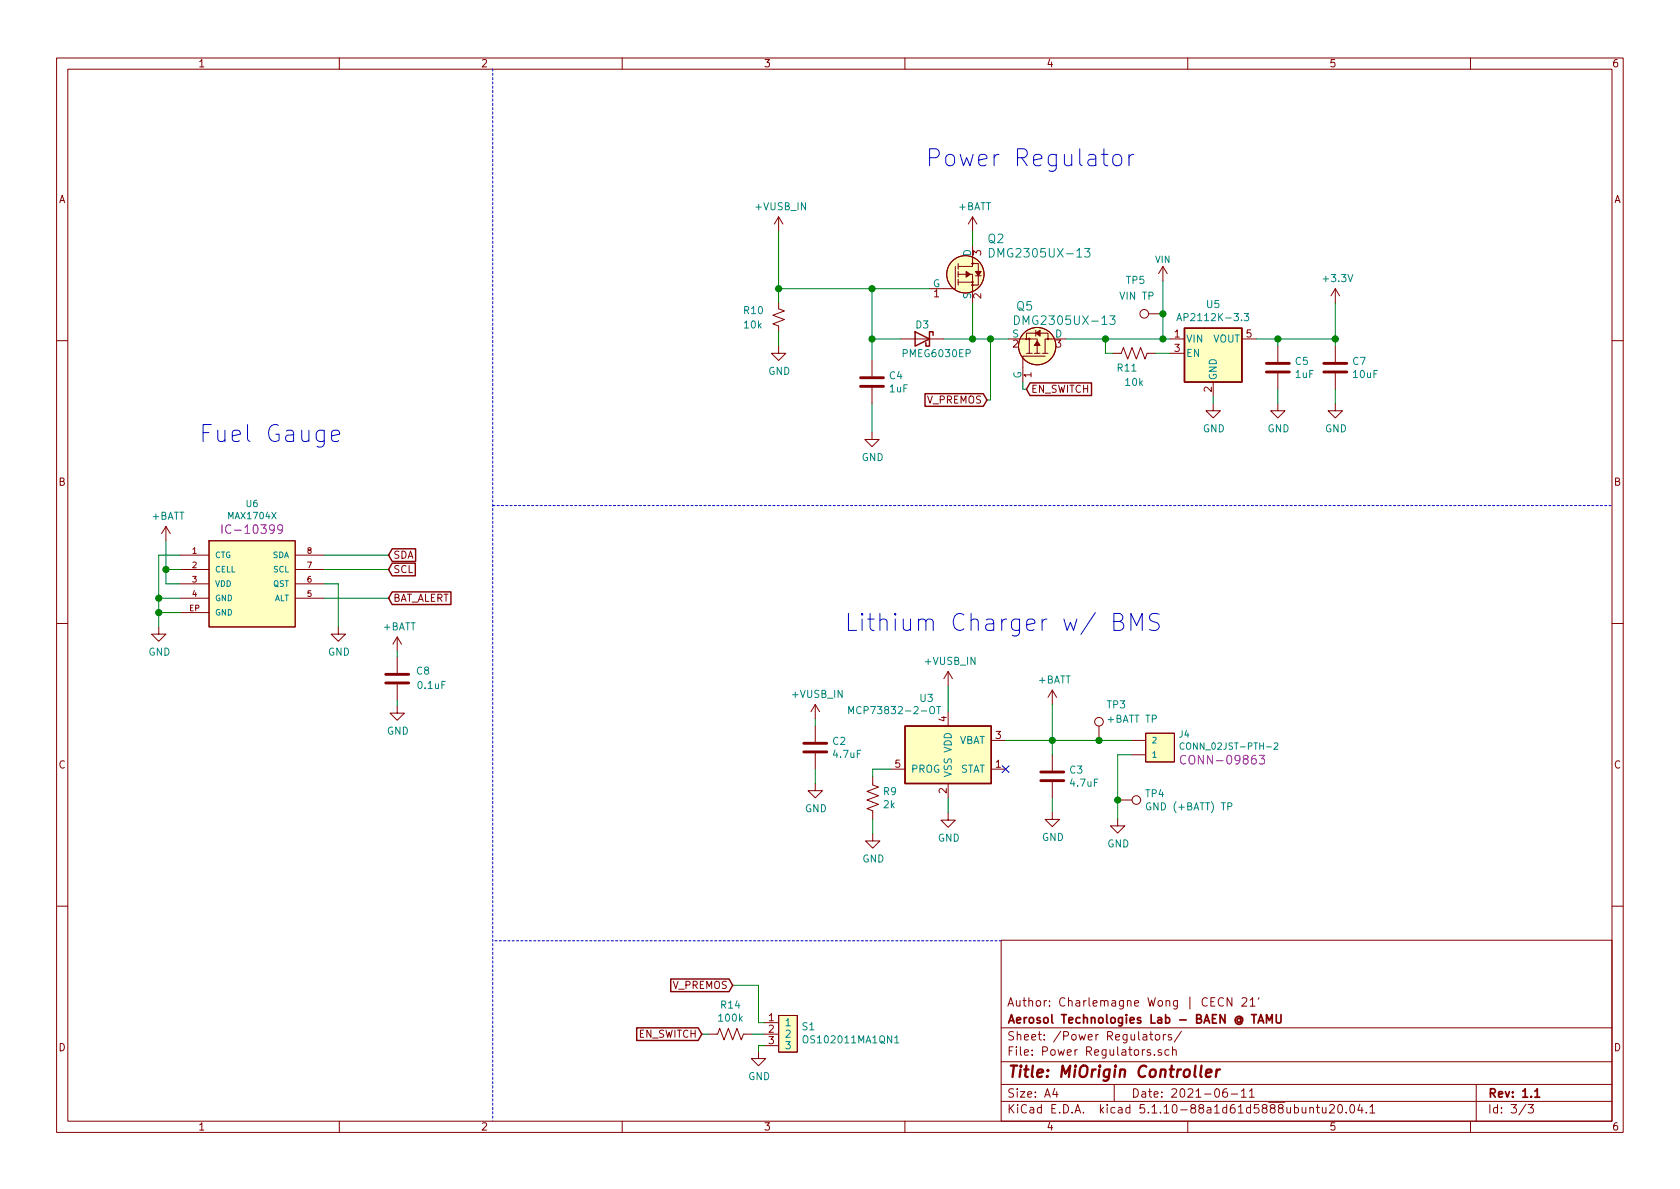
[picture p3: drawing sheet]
EESchema Schematic File Version 4
EELAYER 30 0
EELAYER END
$Descr A4 11693 8268
encoding utf-8
Sheet 3 3
Title "MiOrigin Controller"
Date "2021-06-11"
Rev "1.1"
Comp "Aerosol Technologies Lab - BAEN @ TAMU"
Comment1 "Author: Charlemagne Wong | CECN 21'"
Comment2 ""
Comment3 ""
Comment4 ""
$EndDescr
$Comp
L dk_Transistors-FETs-MOSFETs-Single:DMG2305UX-13 Q?
U 1 1
P 6770 1900
AR Path="/60D9F76A" Ref="Q?"  Part="1" 
AR Path="/60D841D7/60D9F76A" Ref="Q2"  Part="1" 
F 0 "Q2" H 6870 2150 60  0000 L CNN
F 1 "DMG2305UX-13" H 6870 2050 60  0000 L CNN
F 2 "digikey-footprints:SOT-23-3" H 6970 2100 60  0001 L CNN
F 3 "https://www.diodes.com/assets/Datasheets/DMG2305UX.pdf" H 6970 2200 60  0001 L CNN
F 4 "DMG2305UX-13DICT-ND" H 6970 2300 60  0001 L CNN "Digi-Key_PN"
F 5 "DMG2305UX-13" H 6970 2400 60  0001 L CNN "MPN"
F 6 "Discrete Semiconductor Products" H 6970 2500 60  0001 L CNN "Category"
F 7 "Transistors - FETs, MOSFETs - Single" H 6970 2600 60  0001 L CNN "Family"
F 8 "https://www.diodes.com/assets/Datasheets/DMG2305UX.pdf" H 6970 2700 60  0001 L CNN "DK_Datasheet_Link"
F 9 "/product-detail/en/diodes-incorporated/DMG2305UX-13/DMG2305UX-13DICT-ND/4251589" H 6970 2800 60  0001 L CNN "DK_Detail_Page"
F 10 "MOSFET P-CH 20V 4.2A SOT23" H 6970 2900 60  0001 L CNN "Description"
F 11 "Diodes Incorporated" H 6970 3000 60  0001 L CNN "Manufacturer"
F 12 "Active" H 6970 3100 60  0001 L CNN "Status"
F 13 "https://www.digikey.com/en/products/detail/yangzhou-yangjie-electronic-technology-co-ltd/YJL2301C-F2-0000HF/13911895" H 6770 1900 50  0001 C CNN "DigiKey(Alt)"
	1    6770 1900
	1    0    0    -1  
$EndComp
$Comp
L Diode:PMEG6030EP D?
U 1 1
P 6420 2350
AR Path="/60D9F770" Ref="D?"  Part="1" 
AR Path="/60D841D7/60D9F770" Ref="D3"  Part="1" 
F 0 "D3" H 6420 2450 50  0000 C CNN
F 1 "PMEG6030EP" H 6320 2250 50  0000 C CNN
F 2 "Diode_SMD:D_SOD-128" H 6420 2175 50  0001 C CNN
F 3 "https://assets.nexperia.com/documents/data-sheet/PMEG6030EP.pdf" H 6420 2350 50  0001 C CNN
F 4 "https://www.digikey.com/en/products/detail/nexperia-usa-inc/PMEG6030EP-115/2296186" H 6420 2350 50  0001 C CNN "DigiKey"
F 5 "PMEG6030EP,115" H 6420 2350 50  0001 C CNN "MPN"
	1    6420 2350
	-1   0    0    -1  
$EndComp
$Comp
L Device:R_Small_US R?
U 1 1
P 5420 2200
AR Path="/60D9F787" Ref="R?"  Part="1" 
AR Path="/60D841D7/60D9F787" Ref="R10"  Part="1" 
F 0 "R10" H 5170 2250 50  0000 L CNN
F 1 "10k" H 5170 2150 50  0000 L CNN
F 2 "Resistor_SMD:R_0603_1608Metric" H 5420 2200 50  0001 C CNN
F 3 "~" H 5420 2200 50  0001 C CNN
F 4 "https://www.digikey.com/en/products/detail/yageo/RC0603JR-0710KL/726700" H 5420 2200 50  0001 C CNN "DigiKey"
	1    5420 2200
	1    0    0    -1  
$EndComp
$Comp
L power:GND #PWR?
U 1 1
P 5420 2400
AR Path="/60D9F78D" Ref="#PWR?"  Part="1" 
AR Path="/60D841D7/60D9F78D" Ref="#PWR0112"  Part="1" 
F 0 "#PWR0112" H 5420 2150 50  0001 C CNN
F 1 "GND" H 5425 2227 50  0000 C CNN
F 2 "" H 5420 2400 50  0001 C CNN
F 3 "" H 5420 2400 50  0001 C CNN
	1    5420 2400
	1    0    0    -1  
$EndComp
Wire Wire Line
	5420 2300 5420 2400
$Comp
L Device:C C?
U 1 1
P 6070 2650
AR Path="/60D9F796" Ref="C?"  Part="1" 
AR Path="/60D841D7/60D9F796" Ref="C4"  Part="1" 
F 0 "C4" H 6185 2696 50  0000 L CNN
F 1 "1uF" H 6185 2605 50  0000 L CNN
F 2 "Capacitor_SMD:C_0603_1608Metric" H 6108 2500 50  0001 C CNN
F 3 "" H 6070 2650 50  0001 C CNN
F 4 "https://www.digikey.com/en/products/detail/kemet/C0603C105K4RACAUTO/8635831" H 6070 2650 50  0001 C CNN "DigiKey"
	1    6070 2650
	1    0    0    -1  
$EndComp
$Comp
L power:GND #PWR?
U 1 1
P 6070 3000
AR Path="/60D9F79E" Ref="#PWR?"  Part="1" 
AR Path="/60D841D7/60D9F79E" Ref="#PWR0113"  Part="1" 
F 0 "#PWR0113" H 6070 2750 50  0001 C CNN
F 1 "GND" H 6075 2827 50  0000 C CNN
F 2 "" H 6070 3000 50  0001 C CNN
F 3 "" H 6070 3000 50  0001 C CNN
	1    6070 3000
	1    0    0    -1  
$EndComp
Wire Wire Line
	7695 2450 7695 2350
Wire Wire Line
	7695 2350 7420 2350
$Comp
L power:+BATT #PWR?
U 1 1
P 6770 1600
AR Path="/60D9F7B9" Ref="#PWR?"  Part="1" 
AR Path="/60D841D7/60D9F7B9" Ref="#PWR0115"  Part="1" 
F 0 "#PWR0115" H 6770 1450 50  0001 C CNN
F 1 "+BATT" H 6785 1773 50  0000 C CNN
F 2 "" H 6770 1600 50  0001 C CNN
F 3 "" H 6770 1600 50  0001 C CNN
	1    6770 1600
	1    0    0    -1  
$EndComp
Text Notes 6440 1160 0    118  ~ 0
Power Regulator
$Comp
L SparkFun-IC-Power:MAX1704X U?
U 1 1
P 1755 4055
AR Path="/60D9F7EA" Ref="U?"  Part="1" 
AR Path="/60D841D7/60D9F7EA" Ref="U6"  Part="1" 
F 0 "U6" H 1755 4615 45  0000 C CNN
F 1 "MAX1704X" H 1755 4531 45  0000 C CNN
F 2 "MAX17048G_T10:SON50P200X200X80-9N" H 1755 4455 20  0001 C CNN
F 3 "" H 1755 4055 60  0001 C CNN
F 4 "IC-10399" H 1755 4436 60  0000 C CNN "Field4"
F 5 "https://www.digikey.com/en/products/detail/maxim-integrated/MAX17048G-T10/3758921" H 1755 4055 50  0001 C CNN "DigiKey"
F 6 "MAX17048G+T10" H 1755 4055 50  0001 C CNN "MPN"
	1    1755 4055
	1    0    0    -1  
$EndComp
Text GLabel 2705 3855 2    50   Input ~ 0
SDA
Text GLabel 2705 3955 2    50   Input ~ 0
SCL
$Comp
L power:GND #PWR?
U 1 1
P 1105 4355
AR Path="/60D9F7F5" Ref="#PWR?"  Part="1" 
AR Path="/60D841D7/60D9F7F5" Ref="#PWR0119"  Part="1" 
F 0 "#PWR0119" H 1105 4105 50  0001 C CNN
F 1 "GND" H 1110 4182 50  0000 C CNN
F 2 "" H 1105 4355 50  0001 C CNN
F 3 "" H 1105 4355 50  0001 C CNN
	1    1105 4355
	1    0    0    -1  
$EndComp
Wire Wire Line
	1105 4355 1105 4255
Wire Wire Line
	1105 4155 1255 4155
Wire Wire Line
	1255 4255 1105 4255
Connection ~ 1105 4255
Wire Wire Line
	1105 4255 1105 4155
Wire Wire Line
	1105 4155 1105 3855
Wire Wire Line
	1105 3855 1255 3855
Connection ~ 1105 4155
Wire Wire Line
	1155 3755 1155 3955
Wire Wire Line
	1155 4055 1255 4055
Wire Wire Line
	1255 3955 1155 3955
Connection ~ 1155 3955
Wire Wire Line
	1155 3955 1155 4055
$Comp
L power:GND #PWR?
U 1 1
P 2355 4355
AR Path="/60D9F809" Ref="#PWR?"  Part="1" 
AR Path="/60D841D7/60D9F809" Ref="#PWR0120"  Part="1" 
F 0 "#PWR0120" H 2355 4105 50  0001 C CNN
F 1 "GND" H 2360 4182 50  0000 C CNN
F 2 "" H 2355 4355 50  0001 C CNN
F 3 "" H 2355 4355 50  0001 C CNN
	1    2355 4355
	1    0    0    -1  
$EndComp
Wire Wire Line
	2355 4355 2355 4055
Wire Wire Line
	2355 4055 2255 4055
$Comp
L power:+BATT #PWR?
U 1 1
P 2765 4525
AR Path="/60D9F817" Ref="#PWR?"  Part="1" 
AR Path="/60D841D7/60D9F817" Ref="#PWR0121"  Part="1" 
F 0 "#PWR0121" H 2765 4375 50  0001 C CNN
F 1 "+BATT" H 2780 4698 50  0000 C CNN
F 2 "" H 2765 4525 50  0001 C CNN
F 3 "" H 2765 4525 50  0001 C CNN
	1    2765 4525
	1    0    0    -1  
$EndComp
$Comp
L power:GND #PWR?
U 1 1
P 2765 4905
AR Path="/60D9F81F" Ref="#PWR?"  Part="1" 
AR Path="/60D841D7/60D9F81F" Ref="#PWR0122"  Part="1" 
F 0 "#PWR0122" H 2765 4655 50  0001 C CNN
F 1 "GND" H 2770 4732 50  0000 C CNN
F 2 "" H 2765 4905 50  0001 C CNN
F 3 "" H 2765 4905 50  0001 C CNN
	1    2765 4905
	1    0    0    -1  
$EndComp
Text Notes 2390 3080 2    118  ~ 0
Fuel Gauge
$Comp
L power:+BATT #PWR?
U 1 1
P 1155 3755
AR Path="/60D9F82F" Ref="#PWR?"  Part="1" 
AR Path="/60D841D7/60D9F82F" Ref="#PWR0123"  Part="1" 
F 0 "#PWR0123" H 1155 3605 50  0001 C CNN
F 1 "+BATT" H 1170 3928 50  0000 C CNN
F 2 "" H 1155 3755 50  0001 C CNN
F 3 "" H 1155 3755 50  0001 C CNN
	1    1155 3755
	1    0    0    -1  
$EndComp
$Comp
L Device:C C?
U 1 1
P 5675 5195
AR Path="/60DC1187" Ref="C?"  Part="1" 
AR Path="/60D841D7/60DC1187" Ref="C2"  Part="1" 
F 0 "C2" H 5790 5241 50  0000 L CNN
F 1 "4.7uF" H 5790 5150 50  0000 L CNN
F 2 "Capacitor_SMD:C_0805_2012Metric" H 5713 5045 50  0001 C CNN
F 3 "" H 5675 5195 50  0001 C CNN
F 4 "https://www.digikey.com/en/products/detail/kemet/C0805C475K4RACTU/3317621" H 5675 5195 50  0001 C CNN "DigiKey"
	1    5675 5195
	1    0    0    -1  
$EndComp
$Comp
L power:GND #PWR?
U 1 1
P 5675 5445
AR Path="/60DC118F" Ref="#PWR?"  Part="1" 
AR Path="/60D841D7/60DC118F" Ref="#PWR0124"  Part="1" 
F 0 "#PWR0124" H 5675 5195 50  0001 C CNN
F 1 "GND" H 5680 5272 50  0000 C CNN
F 2 "" H 5675 5445 50  0001 C CNN
F 3 "" H 5675 5445 50  0001 C CNN
	1    5675 5445
	1    0    0    -1  
$EndComp
$Comp
L power:GND #PWR?
U 1 1
P 6600 5650
AR Path="/60DC1195" Ref="#PWR?"  Part="1" 
AR Path="/60D841D7/60DC1195" Ref="#PWR0125"  Part="1" 
F 0 "#PWR0125" H 6600 5400 50  0001 C CNN
F 1 "GND" H 6605 5477 50  0000 C CNN
F 2 "" H 6600 5650 50  0001 C CNN
F 3 "" H 6600 5650 50  0001 C CNN
	1    6600 5650
	1    0    0    -1  
$EndComp
Wire Wire Line
	5675 5345 5675 5445
Wire Wire Line
	5675 4995 5675 5045
$Comp
L Device:R_US R?
U 1 1
P 6075 5545
AR Path="/60DC119E" Ref="R?"  Part="1" 
AR Path="/60D841D7/60DC119E" Ref="R9"  Part="1" 
F 0 "R9" H 6143 5591 50  0000 L CNN
F 1 "2k" H 6143 5500 50  0000 L CNN
F 2 "Resistor_SMD:R_0603_1608Metric" V 6115 5535 50  0001 C CNN
F 3 "~" H 6075 5545 50  0001 C CNN
F 4 "https://www.digikey.com/en/products/detail/yageo/RC0603JR-072KL/726726" H 6075 5545 50  0001 C CNN "DigiKey"
	1    6075 5545
	1    0    0    -1  
$EndComp
Wire Wire Line
	6075 5345 6075 5395
$Comp
L power:GND #PWR?
U 1 1
P 6075 5795
AR Path="/60DC11A6" Ref="#PWR?"  Part="1" 
AR Path="/60D841D7/60DC11A6" Ref="#PWR0126"  Part="1" 
F 0 "#PWR0126" H 6075 5545 50  0001 C CNN
F 1 "GND" H 6080 5622 50  0000 C CNN
F 2 "" H 6075 5795 50  0001 C CNN
F 3 "" H 6075 5795 50  0001 C CNN
	1    6075 5795
	1    0    0    -1  
$EndComp
Wire Wire Line
	6075 5795 6075 5695
$Comp
L power:+BATT #PWR?
U 1 1
P 7325 4895
AR Path="/60DC11AD" Ref="#PWR?"  Part="1" 
AR Path="/60D841D7/60DC11AD" Ref="#PWR0132"  Part="1" 
F 0 "#PWR0132" H 7325 4745 50  0001 C CNN
F 1 "+BATT" H 7340 5068 50  0000 C CNN
F 2 "" H 7325 4895 50  0001 C CNN
F 3 "" H 7325 4895 50  0001 C CNN
	1    7325 4895
	1    0    0    -1  
$EndComp
Wire Wire Line
	7325 4895 7325 5145
$Comp
L Device:C C?
U 1 1
P 7325 5395
AR Path="/60DC11B5" Ref="C?"  Part="1" 
AR Path="/60D841D7/60DC11B5" Ref="C3"  Part="1" 
F 0 "C3" H 7440 5441 50  0000 L CNN
F 1 "4.7uF" H 7440 5350 50  0000 L CNN
F 2 "Capacitor_SMD:C_0805_2012Metric" H 7363 5245 50  0001 C CNN
F 3 "" H 7325 5395 50  0001 C CNN
F 4 "https://www.digikey.com/en/products/detail/kemet/C0805C475K4RACTU/3317621" H 7325 5395 50  0001 C CNN "DigiKey"
	1    7325 5395
	1    0    0    -1  
$EndComp
Wire Wire Line
	7325 5245 7325 5145
Connection ~ 7325 5145
$Comp
L power:GND #PWR?
U 1 1
P 7325 5645
AR Path="/60DC11BD" Ref="#PWR?"  Part="1" 
AR Path="/60D841D7/60DC11BD" Ref="#PWR0133"  Part="1" 
F 0 "#PWR0133" H 7325 5395 50  0001 C CNN
F 1 "GND" H 7330 5472 50  0000 C CNN
F 2 "" H 7325 5645 50  0001 C CNN
F 3 "" H 7325 5645 50  0001 C CNN
	1    7325 5645
	1    0    0    -1  
$EndComp
Wire Wire Line
	7325 5645 7325 5545
Wire Wire Line
	7325 5145 7650 5145
$Comp
L power:GND #PWR?
U 1 1
P 7780 5690
AR Path="/60DC11CC" Ref="#PWR?"  Part="1" 
AR Path="/60D841D7/60DC11CC" Ref="#PWR0134"  Part="1" 
F 0 "#PWR0134" H 7780 5440 50  0001 C CNN
F 1 "GND" H 7785 5517 50  0000 C CNN
F 2 "" H 7780 5690 50  0001 C CNN
F 3 "" H 7780 5690 50  0001 C CNN
	1    7780 5690
	1    0    0    -1  
$EndComp
Wire Wire Line
	7875 5245 7780 5245
Wire Wire Line
	7780 5245 7780 5560
Text Notes 5875 4395 0    118  ~ 0
Lithium Charger w/ BMS
$Comp
L MiOrigin:+VUSB_IN #PWR0137
U 1 1
P 6600 4765
F 0 "#PWR0137" H 6600 4615 50  0001 C CNN
F 1 "+VUSB_IN" H 6615 4938 50  0000 C CNN
F 2 "" H 6600 4765 50  0001 C CNN
F 3 "" H 6600 4765 50  0001 C CNN
	1    6600 4765
	1    0    0    -1  
$EndComp
$Comp
L MiOrigin:+VUSB_IN #PWR0138
U 1 1
P 5675 4995
F 0 "#PWR0138" H 5675 4845 50  0001 C CNN
F 1 "+VUSB_IN" H 5690 5168 50  0000 C CNN
F 2 "" H 5675 4995 50  0001 C CNN
F 3 "" H 5675 4995 50  0001 C CNN
	1    5675 4995
	1    0    0    -1  
$EndComp
Wire Wire Line
	6070 3000 6070 2800
Wire Wire Line
	6470 2000 6070 2000
Wire Wire Line
	6070 2000 5420 2000
Connection ~ 6070 2000
Connection ~ 5420 2000
Wire Wire Line
	5420 2000 5420 2100
Wire Wire Line
	6770 1700 6770 1600
Wire Wire Line
	6770 2100 6770 2350
$Comp
L SparkFun-Connectors:CONN_02JST-PTH-2 J?
U 1 1
P 7975 5245
AR Path="/60DC11C5" Ref="J?"  Part="1" 
AR Path="/60D841D7/60DC11C5" Ref="J4"  Part="1" 
F 0 "J4" H 7747 5390 45  0000 R CNN
F 1 "CONN_02JST-PTH-2" H 7747 5306 45  0000 R CNN
F 2 "Connectors:JST-2-PTH" H 7975 5545 20  0001 C CNN
F 3 "" H 7975 5245 50  0001 C CNN
F 4 "CONN-09863" H 7747 5211 60  0000 R CNN "Field4"
	1    7975 5245
	-1   0    0    -1  
$EndComp
Wire Wire Line
	6070 2000 6070 2350
Wire Wire Line
	6270 2350 6070 2350
Connection ~ 6070 2350
Wire Wire Line
	6070 2350 6070 2500
Wire Wire Line
	6570 2350 6770 2350
Connection ~ 6770 2350
$Comp
L MiOrigin:+VUSB_IN #PWR0136
U 1 1
P 5420 1600
F 0 "#PWR0136" H 5420 1450 50  0001 C CNN
F 1 "+VUSB_IN" H 5435 1773 50  0000 C CNN
F 2 "" H 5420 1600 50  0001 C CNN
F 3 "" H 5420 1600 50  0001 C CNN
	1    5420 1600
	1    0    0    -1  
$EndComp
$Comp
L MiOrigin:OS102011MA1QN1 S1
U 1 1
P 5490 7190
F 0 "S1" H 5578 7244 50  0000 L CNN
F 1 "OS102011MA1QN1" H 5578 7153 50  0000 L CNN
F 2 "MiOrigin:OS102011MA1QN1" H 5490 7190 50  0001 C CNN
F 3 "https://www.ckswitches.com/media/1428/os.pdf" H 5490 7190 50  0001 C CNN
F 4 "https://www.digikey.com/en/products/detail/c-k/OS102011MA1QN1/1981430" H 5490 7190 50  0001 C CNN "DigiKey"
	1    5490 7190
	1    0    0    -1  
$EndComp
Wire Wire Line
	5235 7190 5320 7190
Text GLabel 4885 7190 0    50   Input ~ 0
EN_SWITCH
Wire Wire Line
	4885 7190 4935 7190
Connection ~ 7695 2350
Connection ~ 9295 2350
Wire Wire Line
	9295 2100 9295 2350
$Comp
L power:+3.3V #PWR?
U 1 1
P 9295 2100
AR Path="/60D9F7DF" Ref="#PWR?"  Part="1" 
AR Path="/60D841D7/60D9F7DF" Ref="#PWR0118"  Part="1" 
F 0 "#PWR0118" H 9295 1950 50  0001 C CNN
F 1 "+3.3V" H 9310 2273 50  0000 C CNN
F 2 "" H 9295 2100 50  0001 C CNN
F 3 "" H 9295 2100 50  0001 C CNN
	1    9295 2100
	1    0    0    -1  
$EndComp
Wire Wire Line
	9295 2800 9295 2700
Wire Wire Line
	8895 2700 8895 2800
$Comp
L power:GND #PWR?
U 1 1
P 9295 2800
AR Path="/60D9F7D7" Ref="#PWR?"  Part="1" 
AR Path="/60D841D7/60D9F7D7" Ref="#PWR0117"  Part="1" 
F 0 "#PWR0117" H 9295 2550 50  0001 C CNN
F 1 "GND" H 9300 2627 50  0000 C CNN
F 2 "" H 9295 2800 50  0001 C CNN
F 3 "" H 9295 2800 50  0001 C CNN
	1    9295 2800
	1    0    0    -1  
$EndComp
$Comp
L power:GND #PWR?
U 1 1
P 8895 2800
AR Path="/60D9F7D1" Ref="#PWR?"  Part="1" 
AR Path="/60D841D7/60D9F7D1" Ref="#PWR0116"  Part="1" 
F 0 "#PWR0116" H 8895 2550 50  0001 C CNN
F 1 "GND" H 8900 2627 50  0000 C CNN
F 2 "" H 8895 2800 50  0001 C CNN
F 3 "" H 8895 2800 50  0001 C CNN
	1    8895 2800
	1    0    0    -1  
$EndComp
Wire Wire Line
	8895 2350 9295 2350
Connection ~ 8895 2350
Wire Wire Line
	8745 2350 8895 2350
Wire Wire Line
	9295 2400 9295 2350
Wire Wire Line
	8895 2350 8895 2400
$Comp
L Device:C C?
U 1 1
P 9295 2550
AR Path="/60D9F7C6" Ref="C?"  Part="1" 
AR Path="/60D841D7/60D9F7C6" Ref="C7"  Part="1" 
F 0 "C7" H 9410 2596 50  0000 L CNN
F 1 "10uF" H 9410 2505 50  0000 L CNN
F 2 "Capacitor_SMD:C_1206_3216Metric" H 9333 2400 50  0001 C CNN
F 3 "" H 9295 2550 50  0001 C CNN
F 4 "https://www.digikey.com/en/products/detail/kemet/C1206C106K4RAC7215/12701027" H 9295 2550 50  0001 C CNN "DigiKey"
	1    9295 2550
	1    0    0    -1  
$EndComp
$Comp
L Device:C C?
U 1 1
P 8895 2550
AR Path="/60D9F7C0" Ref="C?"  Part="1" 
AR Path="/60D841D7/60D9F7C0" Ref="C5"  Part="1" 
F 0 "C5" H 9010 2596 50  0000 L CNN
F 1 "1uF" H 9010 2505 50  0000 L CNN
F 2 "Capacitor_SMD:C_0603_1608Metric" H 8933 2400 50  0001 C CNN
F 3 "" H 8895 2550 50  0001 C CNN
F 4 "https://www.digikey.com/en/products/detail/kemet/C0603C105K4RACAUTO/8635831" H 8895 2550 50  0001 C CNN "DigiKey"
	1    8895 2550
	1    0    0    -1  
$EndComp
Wire Wire Line
	8445 2800 8445 2750
$Comp
L power:GND #PWR?
U 1 1
P 8445 2800
AR Path="/60D9F7B2" Ref="#PWR?"  Part="1" 
AR Path="/60D841D7/60D9F7B2" Ref="#PWR0114"  Part="1" 
F 0 "#PWR0114" H 8445 2550 50  0001 C CNN
F 1 "GND" H 8450 2627 50  0000 C CNN
F 2 "" H 8445 2800 50  0001 C CNN
F 3 "" H 8445 2800 50  0001 C CNN
	1    8445 2800
	1    0    0    -1  
$EndComp
Connection ~ 8095 2350
Wire Wire Line
	7695 2350 8095 2350
Wire Wire Line
	7745 2450 7695 2450
Wire Wire Line
	8045 2450 8145 2450
$Comp
L Device:R_US R?
U 1 1
P 7895 2450
AR Path="/60D9F7A5" Ref="R?"  Part="1" 
AR Path="/60D841D7/60D9F7A5" Ref="R11"  Part="1" 
F 0 "R11" V 7995 2400 50  0000 C CNN
F 1 "10k" V 8095 2450 50  0000 C CNN
F 2 "Resistor_SMD:R_0603_1608Metric" V 7935 2440 50  0001 C CNN
F 3 "~" H 7895 2450 50  0001 C CNN
F 4 "https://www.digikey.com/en/products/detail/yageo/RC0603JR-0710KL/726700" H 7895 2450 50  0001 C CNN "DigiKey"
	1    7895 2450
	0    1    1    0   
$EndComp
$Comp
L SparkFun-PowerSymbols:VIN #SUPPLY?
U 1 1
P 8095 1945
AR Path="/60D9F77B" Ref="#SUPPLY?"  Part="1" 
AR Path="/60D841D7/60D9F77B" Ref="#SUPPLY0101"  Part="1" 
F 0 "#SUPPLY0101" H 8145 1945 45  0001 L BNN
F 1 "VIN" H 8095 2095 45  0000 C CNN
F 2 "XXX-00000" H 8345 2095 60  0001 L CNN
F 3 "" H 8095 1945 60  0001 C CNN
	1    8095 1945
	1    0    0    -1  
$EndComp
Wire Wire Line
	8095 1945 8095 2175
Wire Wire Line
	8145 2350 8095 2350
$Comp
L Regulator_Linear:AP2112K-3.3 U?
U 1 1
P 8445 2450
AR Path="/60D9F75B" Ref="U?"  Part="1" 
AR Path="/60D841D7/60D9F75B" Ref="U5"  Part="1" 
F 0 "U5" H 8445 2792 50  0000 C CNN
F 1 "AP2112K-3.3" H 8445 2701 50  0000 C CNN
F 2 "Package_TO_SOT_SMD:SOT-23-5" H 8445 2775 50  0001 C CNN
F 3 "https://www.diodes.com/assets/Datasheets/AP2112.pdf" H 8445 2550 50  0001 C CNN
F 4 "https://www.digikey.com/en/products/detail/diodes-incorporated/AP7365-33WG-7/4249847" H 8445 2450 50  0001 C CNN "DigiKey(Alt)"
	1    8445 2450
	1    0    0    -1  
$EndComp
$Comp
L dk_Transistors-FETs-MOSFETs-Single:DMG2305UX-13 Q?
U 1 1
P 7220 2350
AR Path="/60DDD22B" Ref="Q?"  Part="1" 
AR Path="/60D841D7/60DDD22B" Ref="Q5"  Part="1" 
F 0 "Q5" V 7445 2200 60  0000 L CNN
F 1 "DMG2305UX-13" V 7345 2175 60  0000 L CNN
F 2 "digikey-footprints:SOT-23-3" H 7420 2550 60  0001 L CNN
F 3 "https://www.diodes.com/assets/Datasheets/DMG2305UX.pdf" H 7420 2650 60  0001 L CNN
F 4 "DMG2305UX-13DICT-ND" H 7420 2750 60  0001 L CNN "Digi-Key_PN"
F 5 "DMG2305UX-13" H 7420 2850 60  0001 L CNN "MPN"
F 6 "Discrete Semiconductor Products" H 7420 2950 60  0001 L CNN "Category"
F 7 "Transistors - FETs, MOSFETs - Single" H 7420 3050 60  0001 L CNN "Family"
F 8 "https://www.diodes.com/assets/Datasheets/DMG2305UX.pdf" H 7420 3150 60  0001 L CNN "DK_Datasheet_Link"
F 9 "/product-detail/en/diodes-incorporated/DMG2305UX-13/DMG2305UX-13DICT-ND/4251589" H 7420 3250 60  0001 L CNN "DK_Detail_Page"
F 10 "MOSFET P-CH 20V 4.2A SOT23" H 7420 3350 60  0001 L CNN "Description"
F 11 "Diodes Incorporated" H 7420 3450 60  0001 L CNN "Manufacturer"
F 12 "Active" H 7420 3550 60  0001 L CNN "Status"
F 13 "https://www.digikey.com/en/products/detail/yangzhou-yangjie-electronic-technology-co-ltd/YJL2301C-F2-0000HF/13911895" V 7220 2350 50  0001 C CNN "DigiKey(Alt)"
	1    7220 2350
	0    1    -1   0   
$EndComp
Wire Wire Line
	7020 2350 6895 2350
Text GLabel 7145 2700 2    50   Input ~ 0
EN_SWITCH
Wire Wire Line
	7145 2700 7120 2700
Wire Wire Line
	7120 2700 7120 2650
$Comp
L Device:R_US R14
U 1 1
P 5085 7190
F 0 "R14" V 4880 7190 50  0000 C CNN
F 1 "100k" V 4971 7190 50  0000 C CNN
F 2 "Resistor_SMD:R_0603_1608Metric" V 5125 7180 50  0001 C CNN
F 3 "~" H 5085 7190 50  0001 C CNN
F 4 "https://www.digikey.com/en/products/detail/yageo/RC0603JR-10100KL/2345148" H 5085 7190 50  0001 C CNN "DigiKey"
	1    5085 7190
	0    1    1    0   
$EndComp
Wire Wire Line
	5280 7110 5320 7110
$Comp
L power:GND #PWR0145
U 1 1
P 5280 7310
F 0 "#PWR0145" H 5280 7060 50  0001 C CNN
F 1 "GND" H 5285 7137 50  0000 C CNN
F 2 "" H 5280 7310 50  0001 C CNN
F 3 "" H 5280 7310 50  0001 C CNN
	1    5280 7310
	1    0    0    -1  
$EndComp
Wire Wire Line
	5280 7310 5280 7270
Wire Wire Line
	5280 7270 5320 7270
$Comp
L Device:C C?
U 1 1
P 2765 4715
AR Path="/60D9F811" Ref="C?"  Part="1" 
AR Path="/60D841D7/60D9F811" Ref="C8"  Part="1" 
F 0 "C8" H 2585 4665 50  0000 C CNN
F 1 "0.1uF" H 2525 4765 50  0000 C CNN
F 2 "Capacitor_SMD:C_0603_1608Metric" H 2803 4565 50  0001 C CNN
F 3 "" H 2765 4715 50  0001 C CNN
F 4 "https://www.digikey.com/en/products/detail/kemet/C0603C104J4RACTU/411096" H 2765 4715 50  0001 C CNN "DigiKey"
	1    2765 4715
	-1   0    0    1   
$EndComp
Wire Wire Line
	2765 4865 2765 4905
Wire Wire Line
	2765 4525 2765 4565
Wire Notes Line
	6970 6540 3430 6540
Wire Notes Line
	3430 470  3430 7790
Wire Notes Line
	3430 3510 11220 3510
Wire Wire Line
	2255 3855 2705 3855
Wire Wire Line
	2255 3955 2705 3955
Text GLabel 2705 4155 2    50   Input ~ 0
BAT_ALERT
Wire Wire Line
	2255 4155 2705 4155
$Comp
L Connector:TestPoint TP3
U 1 1
P 7650 5145
F 0 "TP3" H 7700 5395 50  0000 L CNN
F 1 "+BATT TP" H 7700 5295 50  0000 L CNN
F 2 "TestPoint:TestPoint_Pad_D2.0mm" H 7850 5145 50  0001 C CNN
F 3 "~" H 7850 5145 50  0001 C CNN
	1    7650 5145
	1    0    0    -1  
$EndComp
$Comp
L Connector:TestPoint TP4
U 1 1
P 7780 5560
F 0 "TP4" V 7734 5748 50  0000 L CNN
F 1 "GND (+BATT) TP" V 7825 5748 50  0000 L CNN
F 2 "TestPoint:TestPoint_Pad_D2.0mm" H 7980 5560 50  0001 C CNN
F 3 "~" H 7980 5560 50  0001 C CNN
	1    7780 5560
	0    1    1    0   
$EndComp
Connection ~ 7780 5560
Wire Wire Line
	7780 5560 7780 5690
$Comp
L Connector:TestPoint TP5
U 1 1
P 8095 2175
F 0 "TP5" V 8325 2365 50  0000 C CNN
F 1 "VIN TP" V 8215 2355 50  0000 C CNN
F 2 "TestPoint:TestPoint_Pad_D2.0mm" H 8295 2175 50  0001 C CNN
F 3 "~" H 8295 2175 50  0001 C CNN
	1    8095 2175
	0    -1   -1   0   
$EndComp
Connection ~ 8095 2175
Wire Wire Line
	8095 2175 8095 2350
Connection ~ 7650 5145
Wire Wire Line
	7650 5145 7875 5145
Wire Wire Line
	5420 1600 5420 2000
NoConn ~ 7000 5345
Wire Wire Line
	6600 5545 6600 5650
Wire Wire Line
	6600 4945 6600 4765
Wire Wire Line
	7325 5145 7000 5145
$Comp
L Battery_Management:MCP73832-2-OT U3
U 1 1
P 6600 5245
F 0 "U3" H 6450 5640 50  0000 C CNN
F 1 "MCP73832-2-OT" H 6225 5555 50  0000 C CNN
F 2 "Package_TO_SOT_SMD:SOT-23-5" H 6650 4995 50  0001 L CIN
F 3 "http://ww1.microchip.com/downloads/en/DeviceDoc/20001984g.pdf" H 6450 5195 50  0001 C CNN
F 4 "https://www.digikey.com/en/products/detail/microchip-technology/MCP73832T-2DCI-OT/1223150" H 6600 5245 50  0001 C CNN "DigiKey"
	1    6600 5245
	1    0    0    -1  
$EndComp
Wire Wire Line
	6075 5345 6200 5345
Text GLabel 6870 2775 0    50   Input ~ 0
V_PREMOS
Connection ~ 6895 2350
Wire Wire Line
	6895 2350 6770 2350
Text GLabel 5100 6850 0    50   Input ~ 0
V_PREMOS
Wire Wire Line
	5280 6850 5100 6850
Wire Wire Line
	5280 6850 5280 7110
Wire Wire Line
	6870 2775 6895 2775
Wire Wire Line
	6895 2350 6895 2775
$EndSCHEMATC
